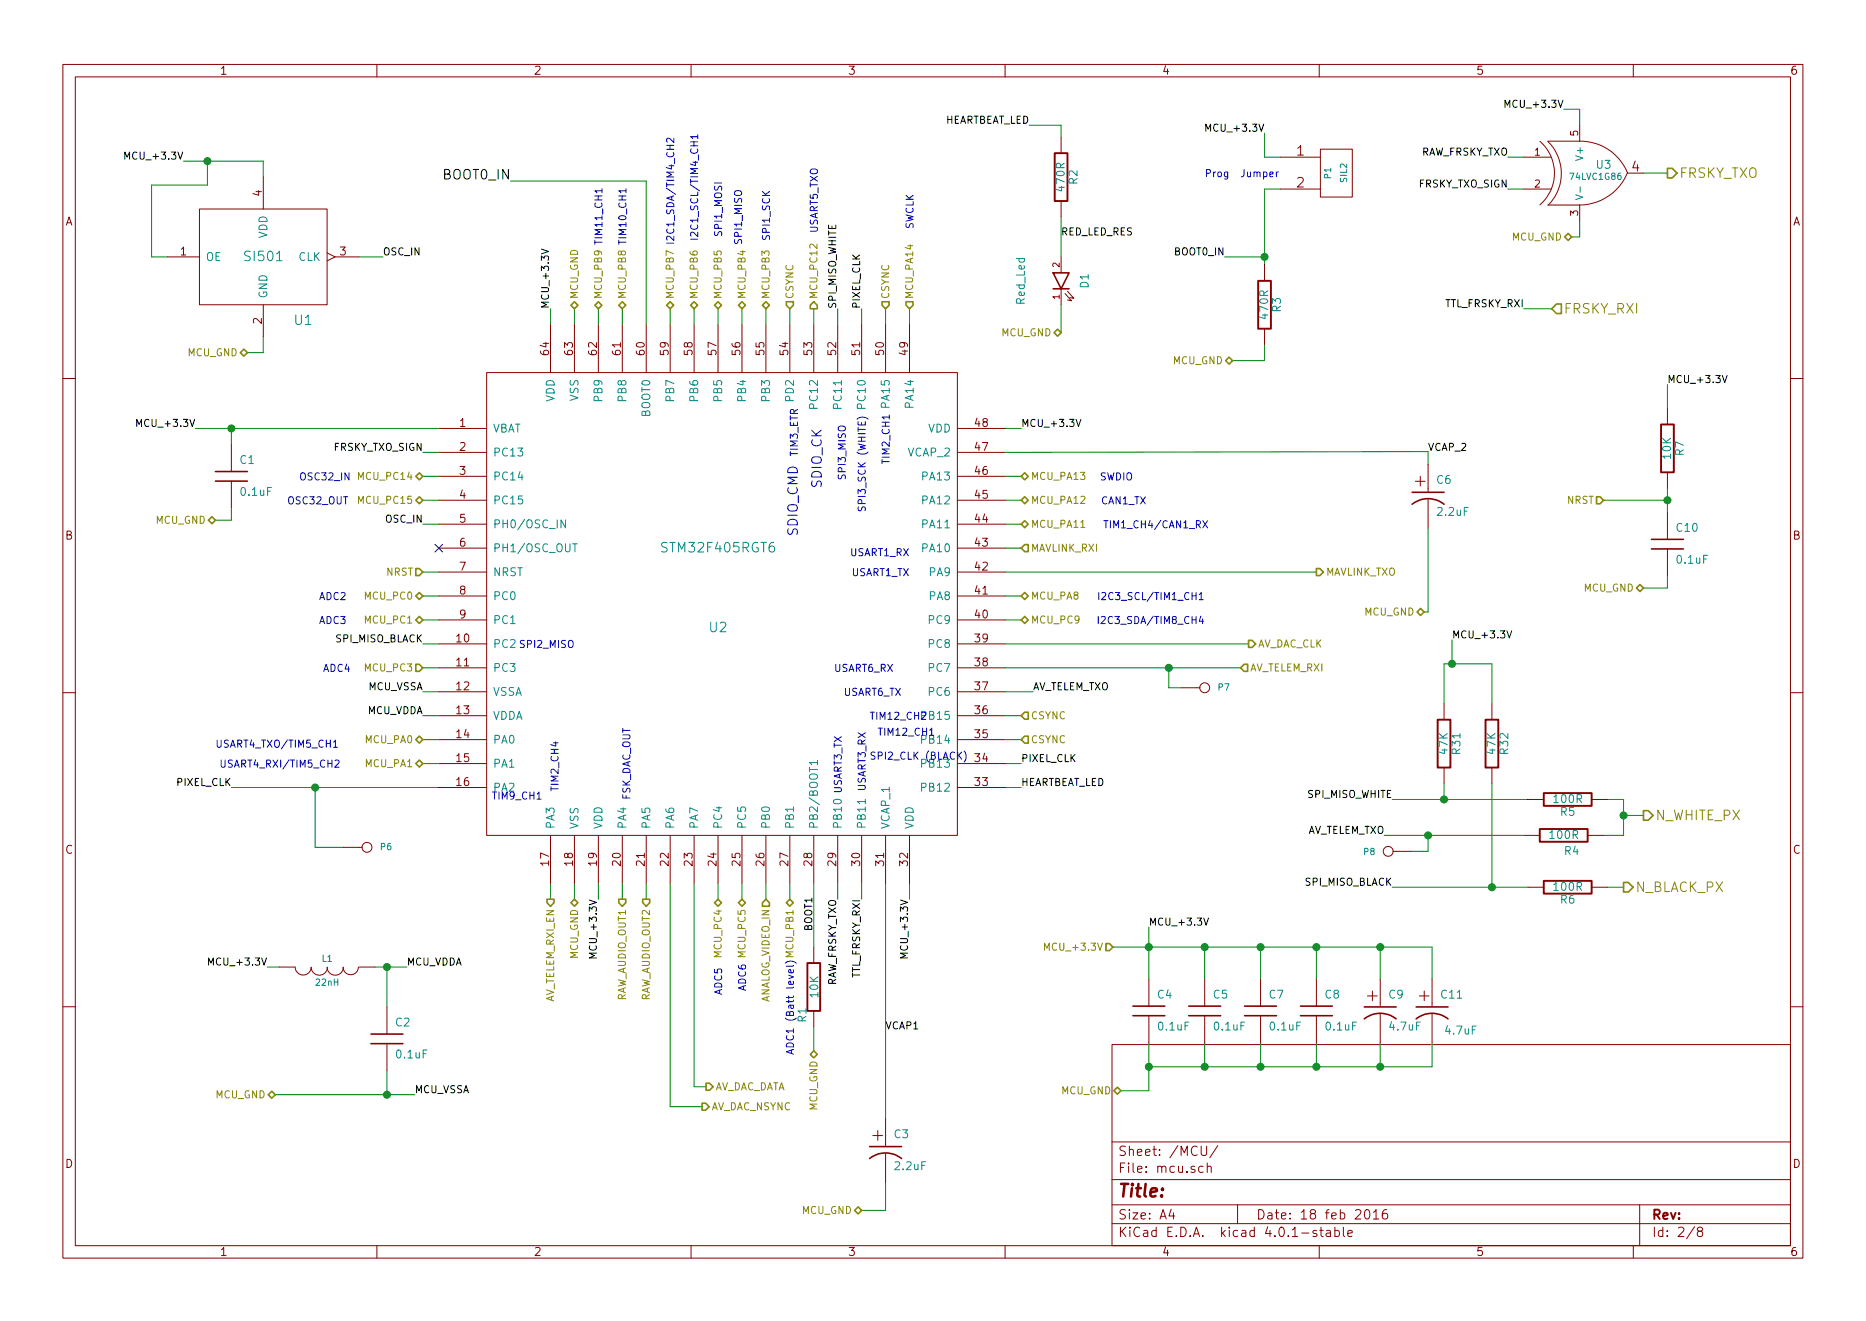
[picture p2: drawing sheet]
EESchema Schematic File Version 2  date Thu 18 Feb 2016 18:58:17 GMT
LIBS:conn_20
LIBS:conn_6
LIBS:conn_5
LIBS:conn_3
LIBS:conn_2
LIBS:led_ipc-7351_2005
LIBS:power
LIBS:device
LIBS:diodesch_ipc7531_2005
LIBS:transistors
LIBS:conn
LIBS:linear
LIBS:regul
LIBS:74xx
LIBS:cmos4000
LIBS:adc-dac
LIBS:memory
LIBS:xilinx
LIBS:special
LIBS:microcontrollers
LIBS:dsp
LIBS:microchip
LIBS:analog_switches
LIBS:motorola
LIBS:texas
LIBS:intel
LIBS:audio
LIBS:interface
LIBS:digital-audio
LIBS:philips
LIBS:display
LIBS:cypress
LIBS:siliconi
LIBS:opto
LIBS:atmel
LIBS:contrib
LIBS:valves
LIBS:max4390
LIBS:spdt
LIBS:ts5a3157
LIBS:osd-cache
EELAYER 25  0
EELAYER END
$Descr A4 11700 8267
encoding utf-8
Sheet 2 8
Title ""
Date "18 feb 2016"
Rev ""
Comp ""
Comment1 ""
Comment2 ""
Comment3 ""
Comment4 ""
$EndDescr
Text Notes 5150 3050 1    60   ~ 0
SDIO_CK
Text Notes 5000 3350 1    60   ~ 0
SDIO_CMD
Wire Wire Line
	6650 1350 6650 1600
Wire Wire Line
	9350 4400 9350 4150
Wire Wire Line
	9350 4150 9050 4150
Wire Wire Line
	9050 4150 9050 4400
Connection ~ 9350 5550
Wire Wire Line
	9350 4900 9350 5550
Connection ~ 7325 4175
Wire Wire Line
	7325 4175 7325 4300
Wire Wire Line
	7325 4300 7400 4300
Connection ~ 1300 1000
Wire Wire Line
	1300 1000 1300 1150
Wire Wire Line
	1300 1150 950  1150
Wire Wire Line
	950  1150 950  1600
Wire Wire Line
	950  1600 1050 1600
Wire Wire Line
	1650 2100 1650 2200
Wire Wire Line
	1650 2200 1550 2200
Wire Wire Line
	3600 5625 3600 5525
Wire Wire Line
	10450 2550 10450 2400
Wire Wire Line
	7925 1650 7925 1175
Wire Wire Line
	7925 1175 8025 1175
Connection ~ 10450 3125
Wire Wire Line
	10450 3200 10450 3050
Wire Wire Line
	7925 2150 7925 2250
Wire Wire Line
	7925 2250 7725 2250
Wire Wire Line
	10050 3125 10450 3125
Wire Wire Line
	10300 3675 10450 3675
Wire Wire Line
	10450 3675 10450 3600
Wire Wire Line
	7675 1600 7925 1600
Connection ~ 7925 1600
Wire Wire Line
	8025 975  7925 975 
Wire Wire Line
	7925 975  7925 825 
Wire Wire Line
	9725 1925 9550 1925
Wire Wire Line
	1450 3175 1450 3250
Wire Wire Line
	1450 3250 1350 3250
Wire Wire Line
	5550 7400 5550 7575
Wire Wire Line
	5550 7575 5400 7575
Connection ~ 8650 6675
Wire Wire Line
	8975 6525 8975 6675
Wire Wire Line
	7025 6825 7200 6825
Connection ~ 7900 6675
Wire Wire Line
	7900 6675 7900 6525
Connection ~ 7200 6675
Wire Wire Line
	7200 6825 7200 6525
Wire Wire Line
	9900 775  9900 675 
Wire Wire Line
	9900 675  9800 675 
Wire Wire Line
	9450 975  9550 975 
Wire Wire Line
	10450 1075 10300 1075
Wire Wire Line
	5100 5925 5100 5525
Wire Wire Line
	6650 850  6650 775 
Wire Wire Line
	6650 775  6450 775 
Wire Wire Line
	6650 1900 6650 2075
Wire Wire Line
	8950 3300 8950 3825
Wire Wire Line
	8950 3825 8925 3825
Connection ~ 8250 5925
Wire Wire Line
	8250 5925 8250 6125
Connection ~ 7550 5925
Wire Wire Line
	7550 5925 7550 6125
Wire Wire Line
	4425 6800 4350 6800
Wire Wire Line
	4350 6800 4350 5525
Wire Wire Line
	2750 3125 2650 3125
Wire Wire Line
	6400 3875 6300 3875
Wire Wire Line
	6400 3275 6300 3275
Wire Wire Line
	1450 4925 2750 4925
Wire Wire Line
	2750 4625 2650 4625
Wire Wire Line
	2750 4325 2650 4325
Wire Wire Line
	2750 4025 2650 4025
Wire Wire Line
	2750 3725 2650 3725
Wire Wire Line
	2750 2825 2650 2825
Wire Wire Line
	5250 5625 5250 5525
Wire Wire Line
	4950 5625 4950 5525
Wire Wire Line
	4650 5625 4650 5525
Wire Wire Line
	4050 5625 4050 5525
Wire Wire Line
	3750 5625 3750 5525
Wire Wire Line
	3450 5625 3450 5525
Wire Wire Line
	5700 5625 5700 5525
Wire Wire Line
	6300 4775 6400 4775
Wire Wire Line
	6300 4475 6400 4475
Wire Wire Line
	6300 4175 7775 4175
Wire Wire Line
	6300 2975 6400 2975
Wire Wire Line
	5700 2025 5700 1925
Wire Wire Line
	5400 2025 5400 1925
Wire Wire Line
	5100 2025 5100 1925
Wire Wire Line
	4500 2025 4500 1925
Wire Wire Line
	4200 2025 4200 1925
Wire Wire Line
	3750 2025 3750 1925
Wire Wire Line
	3450 2025 3450 1925
Wire Wire Line
	8675 5225 9550 5225
Wire Wire Line
	10175 5225 10175 5000
Wire Wire Line
	10175 5225 10050 5225
Wire Wire Line
	8725 5000 9575 5000
Wire Wire Line
	10075 5550 10175 5550
Wire Wire Line
	5550 7000 5550 5525
Wire Wire Line
	6300 2825 8950 2820
Wire Wire Line
	8950 2820 8950 2900
Wire Wire Line
	4050 2025 4050 1125
Wire Wire Line
	4050 1125 3200 1125
Wire Wire Line
	8725 5550 9575 5550
Wire Wire Line
	10175 5000 10075 5000
Wire Wire Line
	8250 3575 6300 3575
Wire Wire Line
	10300 5100 10175 5100
Connection ~ 10175 5100
Wire Wire Line
	3600 2025 3600 1925
Wire Wire Line
	3900 2025 3900 1925
Wire Wire Line
	4350 2025 4350 1925
Wire Wire Line
	4650 2025 4650 1925
Wire Wire Line
	4950 2025 4950 1925
Wire Wire Line
	5250 2025 5250 1925
Wire Wire Line
	5550 2025 5550 1925
Wire Wire Line
	6300 2675 6400 2675
Wire Wire Line
	6300 3425 6400 3425
Wire Wire Line
	6300 4025 7825 4025
Wire Wire Line
	6300 4325 6475 4325
Wire Wire Line
	6300 4625 6400 4625
Wire Wire Line
	6300 4925 6400 4925
Wire Wire Line
	5400 5625 5400 5525
Wire Wire Line
	3900 5625 3900 5525
Wire Wire Line
	4500 5625 4500 5525
Wire Wire Line
	4800 5625 4800 5525
Wire Wire Line
	1225 2675 2750 2675
Wire Wire Line
	2750 3275 2650 3275
Wire Wire Line
	2750 3575 2650 3575
Wire Wire Line
	2750 3875 2650 3875
Wire Wire Line
	2750 4175 2650 4175
Wire Wire Line
	2750 4475 2650 4475
Wire Wire Line
	2750 4775 2650 4775
Wire Wire Line
	6400 3125 6300 3125
Wire Wire Line
	6400 3725 6300 3725
Wire Wire Line
	2750 2975 2650 2975
Wire Wire Line
	4800 2025 4800 1925
Wire Wire Line
	4200 5525 4200 6925
Wire Wire Line
	4200 6925 4400 6925
Wire Wire Line
	8650 5925 8650 6125
Wire Wire Line
	7900 5925 7900 6125
Connection ~ 7900 5925
Wire Wire Line
	2425 6300 2425 6050
Wire Wire Line
	2550 6050 2350 6050
Connection ~ 2425 6050
Wire Wire Line
	2425 6700 2425 6850
Connection ~ 7200 5925
Wire Wire Line
	5100 6425 5100 6575
Wire Wire Line
	9450 1175 9550 1175
Wire Wire Line
	9850 1475 9900 1475
Wire Wire Line
	9900 1475 9900 1375
Wire Wire Line
	8650 6525 8650 6675
Wire Wire Line
	7550 6675 7550 6525
Connection ~ 7550 6675
Wire Wire Line
	8250 6675 8250 6525
Connection ~ 8250 6675
Wire Wire Line
	2600 6850 1725 6850
Connection ~ 2425 6850
Wire Wire Line
	6975 5925 8975 5925
Wire Wire Line
	8975 5925 8975 6125
Connection ~ 8650 5925
Wire Wire Line
	7200 5800 7200 6125
Wire Wire Line
	1450 2775 1450 2675
Connection ~ 1450 2675
Wire Wire Line
	1750 6050 1675 6050
Wire Wire Line
	1650 1100 1650 1000
Wire Wire Line
	1650 1000 1150 1000
Wire Wire Line
	2250 1600 2400 1600
Wire Wire Line
	8975 6675 7200 6675
Wire Wire Line
	2150 5300 1975 5300
Wire Wire Line
	1975 5300 1975 4925
Connection ~ 1975 4925
Wire Wire Line
	8850 5325 8950 5325
Wire Wire Line
	8950 5325 8950 5225
Connection ~ 8950 5225
Wire Wire Line
	9050 4900 9050 5000
Connection ~ 9050 5000
Wire Wire Line
	9100 4000 9100 4150
Connection ~ 9100 4150
$Comp
L LED_IPC-7351_2005 D1
U 1 1
P 6650 1750
F 0 "D1" H 6650 1600 50  0000 C CNN
F 1 "Red_Led" H 6650 2000 50  0000 C CNN
F 2 "0603" H 6650 1750 60  0001 C CNN
F 3 "D" H 6650 1750 60  0001 C CNN
F 4 "M" H 6650 1750 60  0001 C CNN "MFG Name"
F 5 "P" H 6650 1750 60  0001 C CNN "MFG Part Num"
F 6 "Led/Red/0603" H 6650 1750 60  0001 C CNN "Description"
	1    6650 1750
	0    -1   -1   0   
$EndComp
Text Label 9100 4000 0    45   ~ 0
MCU_+3.3V
$Comp
L R R32
U 1 1
P 9350 4650
F 0 "R32" V 9430 4650 50  0000 C CNN
F 1 "47K" V 9350 4650 50  0000 C CNN
F 2 "0603" H 9350 4650 60  0001 C CNN
F 3 "D" H 9350 4650 60  0001 C CNN
F 4 "M" H 9350 4650 60  0001 C CNN "MFG Name"
F 5 "P" H 9350 4650 60  0001 C CNN "MFG Part Num"
F 6 "Resistor/47K/10%/0603" H 9350 4650 60  0001 C CNN "Description"
	1    9350 4650
	1    0    0    -1  
$EndComp
$Comp
L R R31
U 1 1
P 9050 4650
F 0 "R31" V 9130 4650 50  0000 C CNN
F 1 "47K" V 9050 4650 50  0000 C CNN
F 2 "0603" H 9050 4650 60  0001 C CNN
F 3 "D" H 9050 4650 60  0001 C CNN
F 4 "M" H 9050 4650 60  0001 C CNN "MFG Name"
F 5 "P" H 9050 4650 60  0001 C CNN "MFG Part Num"
F 6 "Resistor/47K/10%/0603" H 9050 4650 60  0001 C CNN "Description"
	1    9050 4650
	1    0    0    -1  
$EndComp
Text Label 6650 1475 0    45   ~ 0
RED_LED_RES
Text Label 5100 5825 1    45   ~ 0
BOOT1
Text Label 8950 2825 0    45   ~ 0
VCAP_2
Text Label 5550 6450 0    45   ~ 0
VCAP1
$Comp
L CONN_1 P7
U 1 1
P 7550 4300
F 0 "P7" H 7630 4300 40  0000 L CNN
F 1 "Pad" H 7550 4355 30  0001 C CNN
F 2 "none" H 7550 4300 60  0001 C CNN
F 3 "none" H 7550 4300 60  0001 C CNN
F 4 "none" H 7550 4300 60  0001 C CNN "MFG Name"
F 5 "none" H 7550 4300 60  0001 C CNN "MFG Part Num"
F 6 "Test Pad" H 7550 4300 60  0001 C CNN "Description"
	1    7550 4300
	1    0    0    -1  
$EndComp
$Comp
L CONN_1 P8
U 1 1
P 8700 5325
F 0 "P8" H 8780 5325 40  0000 L CNN
F 1 "Pad" H 8700 5380 30  0001 C CNN
F 2 "none" H 8700 5325 60  0001 C CNN
F 3 "none" H 8700 5325 60  0001 C CNN
F 4 "none" H 8700 5325 60  0001 C CNN "MFG Name"
F 5 "none" H 8700 5325 60  0001 C CNN "MFG Part Num"
F 6 "Test Pad" H 8700 5325 60  0001 C CNN "Description"
	1    8700 5325
	-1   0    0    1   
$EndComp
$Comp
L CONN_1 P6
U 1 1
P 2300 5300
F 0 "P6" H 2380 5300 40  0000 L CNN
F 1 "Pad" H 2300 5355 30  0001 C CNN
F 2 "none" H 2300 5300 60  0001 C CNN
F 3 "none" H 2300 5300 60  0001 C CNN
F 4 "none" H 2300 5300 60  0001 C CNN "MFG Name"
F 5 "none" H 2300 5300 60  0001 C CNN "MFG Part Num"
F 6 "Test pad" H 2300 5300 60  0001 C CNN "Description"
	1    2300 5300
	1    0    0    -1  
$EndComp
Text HLabel 2650 3575 0    45   Input ~ 0
NRST
Text HLabel 10050 3125 0    45   Input ~ 0
NRST
$Comp
L STM32F405RGT6 U2
U 1 1
P 4500 3675
F 0 "U2" H 4500 3425 60  0000 C CNN
F 1 "STM32F405RGT6" H 4500 3925 60  0000 C CNN
F 2 "LQFP64" H 4500 3675 60  0001 C CNN
F 3 "www.st.com/web/en/resource/technical/document/datasheet/DM00037051.pdf" H 4500 3675 60  0001 C CNN
F 4 "ST Microelectronics" H 4500 3675 60  0001 C CNN "MFG Name"
F 5 "STM32F405RGT6" H 4500 3675 60  0001 C CNN "MFG Part Num"
	1    4500 3675
	1    0    0    -1  
$EndComp
NoConn ~ 2750 3425
Text Label 1150 1000 2    45   ~ 0
MCU_+3.3V
$Comp
L SI501 U1
U 1 1
P 1650 1550
F 0 "U1" H 1900 1100 60  0000 C CNN
F 1 "SI501" H 1650 1500 60  0000 C CNN
F 2 "DFN2532" H 1650 1550 60  0001 C CNN
F 3 "https://www.silabs.com/Support Documents/TechnicalDocs/Si501-2-3.pdf" H 1650 1550 60  0001 C CNN
F 4 "Silicon Labs" H 1650 1550 60  0001 C CNN "MFG Name"
F 5 "SI501ABA8M00000CAF" H 1650 1550 60  0001 C CNN "MFG Part Num"
F 6 "8 MHZ Oscillator in DFN 2.5mm x 3.2 mm" H 1650 1550 60  0001 C CNN "Description"
	1    1650 1550
	1    0    0    -1  
$EndComp
Text Label 3200 1125 2    60   ~ 0
BOOT0_IN
Text Label 7675 1600 2    45   ~ 0
BOOT0_IN
Text Label 7925 825  2    45   ~ 0
MCU_+3.3V
Text Label 10450 2400 0    45   ~ 0
MCU_+3.3V
$Comp
L R R3
U 1 1
P 7925 1900
F 0 "R3" V 8005 1900 50  0000 C CNN
F 1 "470R" V 7925 1900 50  0000 C CNN
F 2 "0603" H 7925 1900 60  0001 C CNN
F 3 "D" H 7925 1900 60  0001 C CNN
F 4 "M" H 7925 1900 60  0001 C CNN "MFG Name"
F 5 "P" H 7925 1900 60  0001 C CNN "MFG Part Num"
F 6 "Resistor/470R/+-10%/0603" H 7925 1900 60  0001 C CNN "Description"
	1    7925 1900
	1    0    0    -1  
$EndComp
Text HLabel 7725 2250 0    45   BiDi ~ 0
MCU_GND
Text Notes 7550 1100 0    45   ~ 0
Prog  Jumper
$Comp
L R R7
U 1 1
P 10450 2800
F 0 "R7" V 10530 2800 50  0000 C CNN
F 1 "10K" V 10450 2800 50  0000 C CNN
F 2 "0603" H 10450 2800 60  0001 C CNN
F 3 "D" H 10450 2800 60  0001 C CNN
F 4 "M" H 10450 2800 60  0001 C CNN "MFG Name"
F 5 "P" H 10450 2800 60  0001 C CNN "MFG Part Num"
F 6 "Resistor/10K/+-10%/0603" H 10450 2800 60  0001 C CNN "Description"
	1    10450 2800
	1    0    0    -1  
$EndComp
Text HLabel 10300 3675 0    45   BiDi ~ 0
MCU_GND
$Comp
L C C10
U 1 1
P 10450 3400
F 0 "C10" H 10500 3500 50  0000 L CNN
F 1 "0.1uF" H 10500 3300 50  0000 L CNN
F 2 "0603" H 10450 3400 60  0001 C CNN
F 3 "D" H 1450 2975 60  0001 C CNN
F 4 "M" H 1450 2975 60  0001 C CNN "MFG Name"
F 5 "P" H 1450 2975 60  0001 C CNN "MFG Part Num"
F 6 "Capacitor/0.1uF/10V/+-10%/X7R/0603 " H 1450 2975 60  0001 C CNN "Description"
	1    10450 3400
	1    0    0    -1  
$EndComp
$Comp
L CONN_2 P1
U 1 1
P 8375 1075
F 0 "P1" V 8325 1075 40  0000 C CNN
F 1 "SIL2" V 8425 1075 40  0000 C CNN
F 2 "SIL2" H 8375 1075 60  0001 C CNN
F 4 "0.1 in pitch header/2 contacts" H 8375 1075 60  0001 C CNN "Description"
	1    8375 1075
	1    0    0    -1  
$EndComp
Text HLabel 6975 5925 0    45   Input ~ 0
MCU_+3.3V
Text Notes 5125 1450 1    45   ~ 0
USART5_TXO
Text Label 9550 1925 2    45   ~ 0
TTL_FRSKY_RXI
Text HLabel 9725 1925 2    60   Input ~ 0
FRSKY_RXI
Text Label 5400 5625 3    45   ~ 0
TTL_FRSKY_RXI
Text HLabel 5100 1925 1    45   Output ~ 0
MCU_PC12
Text HLabel 1350 3250 0    45   BiDi ~ 0
MCU_GND
$Comp
L C C1
U 1 1
P 1450 2975
F 0 "C1" H 1500 3075 50  0000 L CNN
F 1 "0.1uF" H 1500 2875 50  0000 L CNN
F 2 "0603" H 1450 2975 60  0001 C CNN
F 3 "D" H 1450 2975 60  0001 C CNN
F 4 "M" H 1450 2975 60  0001 C CNN "MFG Name"
F 5 "P" H 1450 2975 60  0001 C CNN "MFG Part Num"
F 6 "Capacitor/0.1uF/10V/+-10%/X7R/0603 " H 1450 2975 60  0001 C CNN "Description"
	1    1450 2975
	1    0    0    -1  
$EndComp
$Comp
L CP1 C11
U 1 1
P 8975 6325
F 0 "C11" H 9025 6425 50  0000 L CNN
F 1 "4.7uF" H 9050 6200 50  0000 L CNN
F 2 "0603" H 8650 6325 60  0001 C CNN
F 3 "D" H 8650 6325 60  0001 C CNN
F 4 "M" H 8650 6325 60  0001 C CNN "MFG Name"
F 5 "P" H 8650 6325 60  0001 C CNN "MFG Part Num"
F 6 "Capacitor/4.7uF/10V/+-10%/X5R/0603" H 8650 6325 60  0001 C CNN "Description"
	1    8975 6325
	1    0    0    -1  
$EndComp
Text Label 2600 6850 0    45   ~ 0
MCU_VSSA
Text Label 2650 4325 2    45   ~ 0
MCU_VSSA
Text Label 9800 675  2    45   ~ 0
MCU_+3.3V
Text HLabel 9850 1475 0    45   BiDi ~ 0
MCU_GND
$Comp
L 74LVC1G86 U3
U 1 1
P 9900 1075
F 0 "U3" H 10050 1125 50  0000 C CNN
F 1 "74LVC1G86" H 10000 1050 40  0000 C CNN
F 2 "SOT23-5" H 9900 1075 60  0001 C CNN
F 3 "www.ti.com/lit/ds/symlink/sn74lvc1g86.pdf" H 9900 1075 60  0001 C CNN
F 4 "Texas Instruments" H 9900 1075 60  0001 C CNN "MFG Name"
F 5 "SN74LVC1G86DBVR" H 9900 1075 60  0001 C CNN "MFG Part Num"
F 6 "Single_XOR_Gate/SOT23-5" H 9900 1075 60  0001 C CNN "Description"
	1    9900 1075
	1    0    0    -1  
$EndComp
$Comp
L R R1
U 1 1
P 5100 6175
F 0 "R1" V 5175 6350 50  0000 C CNN
F 1 "10K" V 5100 6175 50  0000 C CNN
F 2 "0603" H 5100 6175 60  0001 C CNN
F 3 "D" H 5100 6175 60  0001 C CNN
F 4 "M" H 5100 6175 60  0001 C CNN "MFG Name"
F 5 "P" H 5100 6175 60  0001 C CNN "MFG Part Num"
F 6 "Resistor/1K/+-10%/0603" H 5100 6175 60  0001 C CNN "Description"
	1    5100 6175
	-1   0    0    1   
$EndComp
Text Label 6400 4925 0    45   ~ 0
HEARTBEAT_LED
Text Label 6450 775  2    45   ~ 0
HEARTBEAT_LED
$Comp
L R R2
U 1 1
P 6650 1100
F 0 "R2" V 6730 1100 50  0000 C CNN
F 1 "470R" V 6650 1100 50  0000 C CNN
F 2 "0603" H 6650 1100 60  0001 C CNN
F 3 "D" H 6650 1100 60  0001 C CNN
F 4 "M" H 6650 1100 60  0001 C CNN "MFG Name"
F 5 "P" H 6650 1100 60  0001 C CNN "MFG Part Num"
F 6 "Resistor/470R/+-10%/0603" H 6650 1100 60  0001 C CNN "Description"
	1    6650 1100
	1    0    0    -1  
$EndComp
Text HLabel 6650 2075 0    45   BiDi ~ 0
MCU_GND
Text Label 1675 6050 2    45   ~ 0
MCU_+3.3V
Text Label 7200 5800 0    45   ~ 0
MCU_+3.3V
Text Label 3750 5625 3    45   ~ 0
MCU_+3.3V
Text Label 5700 5625 3    45   ~ 0
MCU_+3.3V
Text Label 6400 2675 0    45   ~ 0
MCU_+3.3V
Text Label 3450 1925 1    45   ~ 0
MCU_+3.3V
Text Label 1225 2675 2    45   ~ 0
MCU_+3.3V
Text Notes 5725 1425 1    45   ~ 0
SWCLK
Text HLabel 5400 7575 0    45   BiDi ~ 0
MCU_GND
Text HLabel 5100 6575 3    45   BiDi ~ 0
MCU_GND
Text HLabel 7025 6825 0    45   BiDi ~ 0
MCU_GND
Text HLabel 8925 3825 0    45   BiDi ~ 0
MCU_GND
Text HLabel 3600 1925 1    45   BiDi ~ 0
MCU_GND
Text HLabel 3600 5625 3    45   BiDi ~ 0
MCU_GND
Text HLabel 1725 6850 0    45   BiDi ~ 0
MCU_GND
Text HLabel 1550 2200 0    45   BiDi ~ 0
MCU_GND
Text Label 2550 6050 0    45   ~ 0
MCU_VDDA
Text Label 2650 4475 2    45   ~ 0
MCU_VDDA
$Comp
L C C2
U 1 1
P 2425 6500
F 0 "C2" H 2475 6600 50  0000 L CNN
F 1 "0.1uF" H 2475 6400 50  0000 L CNN
F 2 "0603" H 2425 6500 60  0001 C CNN
F 3 "D" H 2425 6500 60  0001 C CNN
F 4 "M" H 2425 6500 60  0001 C CNN "MFG Name"
F 5 "P" H 2425 6500 60  0001 C CNN "MFG Part Num"
F 6 "Capacitor/0.1uF/10V/+-10%/X7R/0603" H 2425 6500 60  0001 C CNN "Description"
	1    2425 6500
	1    0    0    -1  
$EndComp
$Comp
L INDUCTOR L1
U 1 1
P 2050 6050
F 0 "L1" V 2000 6050 40  0000 C CNN
F 1 "22nH" V 2150 6050 40  0000 C CNN
F 2 "0603" H 2050 6050 60  0001 C CNN
F 3 "media.digikey.com/pdf/Data Sheets/Samsung PDF/CIH_Series.pdf" H 2050 6050 60  0001 C CNN
F 4 "Samsung" H 2050 6050 60  0001 C CNN "MFG Name"
F 5 "CIH10T22NJNC" H 2050 6050 60  0001 C CNN "MFG Part Num"
F 6 "Inductor/22nH/+-10%/0.4R/0603" H 2050 6050 60  0001 C CNN "Description"
	1    2050 6050
	0    1    1    0   
$EndComp
Text Notes 4525 6225 1    45   ~ 0
ADC5
Text HLabel 4950 5625 3    45   BiDi ~ 0
MCU_PB1
Text Notes 4975 6600 1    45   ~ 0
ADC1 (Batt level)
Text HLabel 4650 5625 3    45   BiDi ~ 0
MCU_PC5
Text Notes 4675 6200 1    45   ~ 0
ADC6
Text Notes 2000 3750 0    45   ~ 0
ADC2
Text Notes 2000 3900 0    45   ~ 0
ADC3
Text Notes 2025 4200 0    45   ~ 0
ADC4
Text HLabel 4500 5625 3    45   BiDi ~ 0
MCU_PC4
Text HLabel 2650 4775 0    45   BiDi ~ 0
MCU_PA1
Text HLabel 2650 4625 0    45   BiDi ~ 0
MCU_PA0
Text HLabel 2650 4175 0    45   Input ~ 0
MCU_PC3
Text HLabel 2650 3875 0    45   BiDi ~ 0
MCU_PC1
Text HLabel 2650 3725 0    45   BiDi ~ 0
MCU_PC0
Text HLabel 2650 3125 0    45   BiDi ~ 0
MCU_PC15
Text HLabel 2650 2975 0    45   BiDi ~ 0
MCU_PC14
Text HLabel 6400 3875 2    45   BiDi ~ 0
MCU_PC9
Text HLabel 6400 3725 2    45   BiDi ~ 0
MCU_PA8
Text HLabel 6400 3275 2    45   BiDi ~ 0
MCU_PA11
Text HLabel 6400 3125 2    45   BiDi ~ 0
MCU_PA12
Text HLabel 6400 2975 2    45   BiDi ~ 0
MCU_PA13
Text HLabel 5700 1925 1    45   Input ~ 0
MCU_PA14
Text HLabel 4800 1925 1    45   BiDi ~ 0
MCU_PB3
Text HLabel 4650 1925 1    45   BiDi ~ 0
MCU_PB4
Text HLabel 4500 1925 1    45   BiDi ~ 0
MCU_PB5
Text HLabel 4350 1925 1    45   BiDi ~ 0
MCU_PB6
Text HLabel 4200 1925 1    45   BiDi ~ 0
MCU_PB7
Text HLabel 3900 1925 1    45   BiDi ~ 0
MCU_PB8
Text HLabel 3750 1925 1    45   BiDi ~ 0
MCU_PB9
Text Notes 5425 4575 3    45   ~ 0
USART3_RX
Text Notes 5275 4600 3    45   ~ 0
USART3_TX
Text Notes 3775 1525 1    45   ~ 0
TIM11_CH1
Text Notes 3925 1525 1    45   ~ 0
TIM10_CH1
Text Notes 4225 1525 1    45   ~ 0
I2C1_SDA/TIM4_CH2
Text Notes 4375 1500 1    45   ~ 0
I2C1_SCL/TIM4_CH1
Text Notes 4525 1475 1    45   ~ 0
SPI1_MOSI
Text Notes 4650 1525 1    45   ~ 0
SPI1_MISO
Text Notes 4825 1500 1    45   ~ 0
SPI1_SCK
Text Notes 1800 3150 0    45   ~ 0
OSC32_OUT
Text Notes 1875 3000 0    45   ~ 0
OSC32_IN
Text Notes 1375 4800 0    45   ~ 0
USART4_RXI/TIM5_CH2
Text Notes 1350 4675 0    45   ~ 0
USART4_TXO/TIM5_CH1
Text Notes 7550 3900 2    45   ~ 0
I2C3_SDA/TIM8_CH4
Text Notes 7550 3750 2    45   ~ 0
I2C3_SCL/TIM1_CH1
Text Notes 7575 3300 2    45   ~ 0
TIM1_CH4/CAN1_RX
Text Notes 6900 3150 0    45   ~ 0
CAN1_TX
Text Notes 7100 3000 2    45   ~ 0
SWDIO
Text Label 2400 1600 0    45   ~ 0
OSC_IN
Text Label 2650 3275 2    45   ~ 0
OSC_IN
Text Notes 3600 4050 2    45   ~ 0
SPI2_MISO
Text HLabel 4800 5625 3    45   Input ~ 0
ANALOG_VIDEO_IN
Text Notes 5650 4350 2    45   ~ 0
USART6_TX
Text Notes 5600 4200 2    45   ~ 0
USART6_RX
Text Notes 5700 3600 2    45   ~ 0
USART1_TX
Text Notes 5700 3475 2    45   ~ 0
USART1_RX
Text Notes 5300 3000 1    45   ~ 0
SPI3_MISO
Text Notes 3400 5000 2    45   ~ 0
TIM9_CH1
Text Label 1450 4925 2    45   ~ 0
PIXEL_CLK
Text HLabel 4400 6925 2    45   Output ~ 0
AV_DAC_NSYNC
Text HLabel 4425 6800 2    45   Output ~ 0
AV_DAC_DATA
Text Notes 3500 4950 1    45   ~ 0
TIM2_CH4
Text HLabel 3450 5625 3    45   Output ~ 0
AV_TELEM_RXI_EN
Text HLabel 5550 1925 1    45   Input ~ 0
CSYNC
Text HLabel 4950 1925 1    45   Input ~ 0
CSYNC
Text Label 8675 5225 2    45   ~ 0
AV_TELEM_TXO
Text Label 6475 4325 0    45   ~ 0
AV_TELEM_TXO
$Comp
L R R4
U 1 1
P 9800 5225
F 0 "R4" V 9900 5275 50  0000 C CNN
F 1 "100R" V 9800 5225 50  0000 C CNN
F 2 "0603" H 9800 5225 60  0001 C CNN
F 3 "D" H 9800 5225 60  0001 C CNN
F 4 "M" H 9800 5225 60  0001 C CNN "MFG Name"
F 5 "P" H 9800 5225 60  0001 C CNN "MFG Part Num"
F 6 "Resistor/100R/+-10%/0603" H 9800 5225 60  0001 C CNN "Description"
	1    9800 5225
	0    1    1    0   
$EndComp
Text HLabel 7775 4175 2    45   Input ~ 0
AV_TELEM_RXI
Text HLabel 6400 4625 2    45   Input ~ 0
CSYNC
Text HLabel 6400 4475 2    45   Input ~ 0
CSYNC
Text HLabel 6400 3425 2    45   Input ~ 0
MAVLINK_RXI
Text Notes 3950 4550 3    45   ~ 0
FSK_DAC_OUT
Text Label 9450 1175 2    45   ~ 0
FRSKY_TXO_SIGN
Text Label 9450 975  2    45   ~ 0
RAW_FRSKY_TXO
$Comp
L R R5
U 1 1
P 9825 5000
F 0 "R5" V 9905 5000 50  0000 C CNN
F 1 "100R" V 9825 5000 50  0000 C CNN
F 2 "0603" H 9825 5000 60  0001 C CNN
F 3 "D" H 9825 5000 60  0001 C CNN
F 4 "M" H 9825 5000 60  0001 C CNN "MFG Name"
F 5 "P" H 9825 5000 60  0001 C CNN "MFG Part Num"
F 6 "Resistor/100R/+-10%/0603" H 9825 5000 60  0001 C CNN "Description"
	1    9825 5000
	0    1    1    0   
$EndComp
Text Label 8725 5000 2    45   ~ 0
SPI_MISO_WHITE
Text Label 5250 5625 3    45   ~ 0
RAW_FRSKY_TXO
Text Label 2650 2825 2    45   ~ 0
FRSKY_TXO_SIGN
Text Notes 5000 2850 1    45   ~ 0
TIM3_ETR
Text Notes 5575 2900 1    45   ~ 0
TIM2_CH1
Text Label 5250 1925 1    45   ~ 0
SPI_MISO_WHITE
Text Label 5400 1925 1    45   ~ 0
PIXEL_CLK
Text Notes 5425 3200 1    45   ~ 0
SPI3_SCK (WHITE)
Text Notes 5450 4500 0    45   ~ 0
TIM12_CH2
Text Notes 5500 4600 0    45   ~ 0
TIM12_CH1
Text Label 6400 4775 0    45   ~ 0
PIXEL_CLK
Text Notes 5450 4750 0    45   ~ 0
SPI2_CLK (BLACK)
Text Label 8725 5550 2    45   ~ 0
SPI_MISO_BLACK
Text Label 2650 4025 2    45   ~ 0
SPI_MISO_BLACK
Text HLabel 8250 3575 2    45   Output ~ 0
MAVLINK_TXO
$Comp
L R R6
U 1 1
P 9825 5550
F 0 "R6" V 9905 5550 50  0000 C CNN
F 1 "100R" V 9825 5550 50  0000 C CNN
F 2 "0603" H 9825 5550 60  0001 C CNN
F 3 "D" H 9825 5550 60  0001 C CNN
F 4 "M" H 9825 5550 60  0001 C CNN "MFG Name"
F 5 "P" H 9825 5550 60  0001 C CNN "MFG Part Num"
F 6 "Resistor/100R/+-10%/0603" H 9825 5550 60  0001 C CNN "Description"
	1    9825 5550
	0    1    1    0   
$EndComp
Text HLabel 4050 5625 3    45   Output ~ 0
RAW_AUDIO_OUT2
Text HLabel 3900 5625 3    45   Output ~ 0
RAW_AUDIO_OUT1
Text HLabel 10450 1075 2    60   Output ~ 0
FRSKY_TXO
Text HLabel 7825 4025 2    45   Output ~ 0
AV_DAC_CLK
$Comp
L CP1 C3
U 1 1
P 5550 7200
F 0 "C3" H 5600 7300 50  0000 L CNN
F 1 "2.2uF" H 5600 7100 50  0000 L CNN
F 2 "0603" H 5550 7200 60  0001 C CNN
F 3 "D" H 5550 7200 60  0001 C CNN
F 4 "M" H 5550 7200 60  0001 C CNN "MFG Name"
F 5 "P" H 5550 7200 60  0001 C CNN "MFG Part Num"
F 6 "Capacitor/2.2uF/10V/-20%+80%/Y5V/0603" H 5550 7200 60  0001 C CNN "Description"
	1    5550 7200
	1    0    0    -1  
$EndComp
$Comp
L CP1 C6
U 1 1
P 8950 3100
F 0 "C6" H 9000 3200 50  0000 L CNN
F 1 "2.2uF" H 9000 3000 50  0000 L CNN
F 2 "0603" H 8950 3100 60  0001 C CNN
F 3 "D" H 8950 3100 60  0001 C CNN
F 4 "M" H 8950 3100 60  0001 C CNN "MFG Name"
F 5 "P" H 8950 3100 60  0001 C CNN "MFG Part Num"
F 6 "Capacitor/2.2uF/10V/-20%+80%/Y5V/0603" H 8950 3100 60  0001 C CNN "Description"
	1    8950 3100
	1    0    0    -1  
$EndComp
$Comp
L CP1 C9
U 1 1
P 8650 6325
F 0 "C9" H 8700 6425 50  0000 L CNN
F 1 "4.7uF" H 8700 6225 50  0000 L CNN
F 2 "0603" H 8650 6325 60  0001 C CNN
F 3 "D" H 8650 6325 60  0001 C CNN
F 4 "M" H 8650 6325 60  0001 C CNN "MFG Name"
F 5 "P" H 8650 6325 60  0001 C CNN "MFG Part Num"
F 6 "Capacitor/4.7uF/10V/+-10%/X5R/0603" H 8650 6325 60  0001 C CNN "Description"
	1    8650 6325
	1    0    0    -1  
$EndComp
$Comp
L C C8
U 1 1
P 8250 6325
F 0 "C8" H 8300 6425 50  0000 L CNN
F 1 "0.1uF" H 8300 6225 50  0000 L CNN
F 2 "0603" H 8250 6325 60  0001 C CNN
F 3 "D" H 7900 6325 60  0001 C CNN
F 4 "M" H 7900 6325 60  0001 C CNN "MFG Name"
F 5 "P" H 7900 6325 60  0001 C CNN "MFG Part Num"
F 6 "Capacitor/0.1uF/10V/+-10%/X7R/0603" H 7900 6325 60  0001 C CNN "Description"
	1    8250 6325
	1    0    0    -1  
$EndComp
$Comp
L C C7
U 1 1
P 7900 6325
F 0 "C7" H 7950 6425 50  0000 L CNN
F 1 "0.1uF" H 7950 6225 50  0000 L CNN
F 2 "0603" H 7900 6325 60  0001 C CNN
F 3 "D" H 7900 6325 60  0001 C CNN
F 4 "M" H 7900 6325 60  0001 C CNN "MFG Name"
F 5 "P" H 7900 6325 60  0001 C CNN "MFG Part Num"
F 6 "Capacitor/0.1uF/10V/+-10%/X7R/0603" H 7900 6325 60  0001 C CNN "Description"
	1    7900 6325
	1    0    0    -1  
$EndComp
$Comp
L C C5
U 1 1
P 7550 6325
F 0 "C5" H 7600 6425 50  0000 L CNN
F 1 "0.1uF" H 7600 6225 50  0000 L CNN
F 2 "0603" H 7550 6325 60  0001 C CNN
F 3 "D" H 7550 6325 60  0001 C CNN
F 4 "M" H 7550 6325 60  0001 C CNN "MFG Name"
F 5 "P" H 7550 6325 60  0001 C CNN "MFG Part Num"
F 6 "Capacitor/0.1uF/10V/+-10%/X7R/0603" H 7550 6325 60  0001 C CNN "Description"
	1    7550 6325
	1    0    0    -1  
$EndComp
$Comp
L C C4
U 1 1
P 7200 6325
F 0 "C4" H 7250 6425 50  0000 L CNN
F 1 "0.1uF" H 7250 6225 50  0000 L CNN
F 2 "0603" H 7200 6325 60  0001 C CNN
F 3 "D" H 7200 6325 60  0001 C CNN
F 4 "M" H 7200 6325 60  0001 C CNN "MFG Name"
F 5 "P" H 7200 6325 60  0001 C CNN "MFG Part Num"
F 6 "Capacitor/0.1uF/10V/+-10%/X7R/0603" H 7200 6325 60  0001 C CNN "Description"
	1    7200 6325
	1    0    0    -1  
$EndComp
Text HLabel 10300 5100 2    60   Output ~ 0
N_WHITE_PX
Text HLabel 10175 5550 2    60   Output ~ 0
N_BLACK_PX
$EndSCHEMATC
